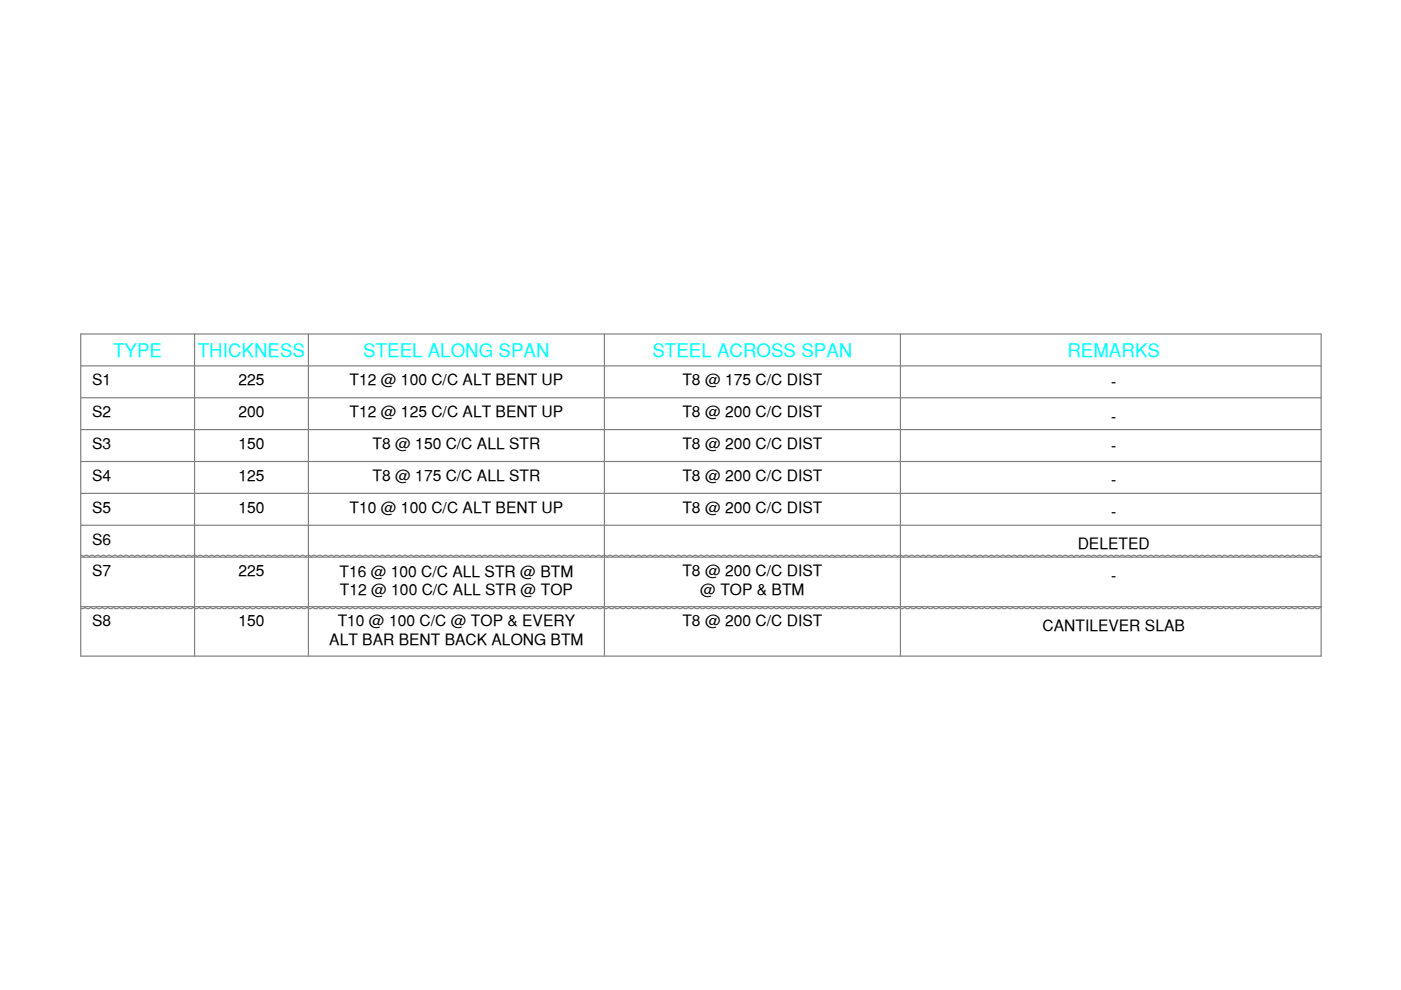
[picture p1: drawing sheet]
<svg xmlns="http://www.w3.org/2000/svg" width="297mm" height="210mm" viewBox="0 0 297 210" stroke-linecap="round" stroke-linejoin="round" font-family="sans-serif">
<!-- layer: JW_ Schedule Line -->
<g fill="none" stroke="#808080" stroke-width=".25">
<path d="M17.1 70.8h263v68.3h-263zM17.1 77.6h263M41.3 70.8v68.3M65.4 70.8v68.3M128.2 70.8v68.3M190.9 70.8v68.3M17.1 84.3h263M17.1 97.8h263M17.1 91.1h263M17.1 117.7l.6 .3 .6-.3 .6 .3 .6-.3 .6 .3 .6-.3 .6 .3 .6-.3 .6 .3 .6-.3 .7 .3 .6-.3 .6 .3 .6-.3 .6 .3 .6-.3 .6 .3 .6-.3 .6 .3 .6-.3 .6 .3 .6-.3 .6 .3 .6-.3 .6 .3 .6-.3 .6 .3 .6-.3 .6 .3 .6-.3 .6 .3 .6-.3 .6 .3 .6-.3 .6 .3 .6-.3 .6 .3 .6-.3 .6 .3 .6-.3 .6 .3 .7-.3 .6 .3 .6-.3 .6 .3 .6-.3 .6 .3 .6-.3 .6 .3 .6-.3 .6 .3 .6-.3 .6 .3 .6-.3 .6 .3 .6-.3 .6 .3 .6-.3 .6 .3 .6-.3 .6 .3 .6-.3 .6 .3 .6-.3 .6 .3 .6-.3 .6 .3 .6-.3 .6 .3 .7-.3 .6 .3 .6-.3 .6 .3 .6-.3 .6 .3 .6-.3 .6 .3 .6-.3 .6 .3 .6-.3 .6 .3 .6-.3 .6 .3 .6-.3 .6 .3 .6-.3 .6 .3 .6-.3 .6 .3 .6-.3 .6 .3 .6-.3 .6 .3 .6-.3 .6 .3 .6-.3 .6 .3 .7-.3 .6 .3 .6-.3 .6 .3 .6-.3 .6 .3 .6-.3 .6 .3 .6-.3 .6 .3 .6-.3 .6 .3 .6-.3 .6 .3 .6-.3 .6 .3 .6-.3 .6 .3 .6-.3 .6 .3 .4-.2h.5l.3 .2 .6-.3 .6 .3 .6-.3 .6 .3 .6-.3 .6 .3 .6-.3 .6 .3 .7-.3 .6 .3 .6-.3 .6 .3 .6-.3 .6 .3 .6-.3 .6 .3 .6-.3 .6 .3M17.1 104.6h263M17.1 111.4h263"/>
<path d="M17.1 118.1h263M99.8 118l.6-.3 .6 .3 .6-.3 .6 .3 .6-.3 .6 .3 .6-.3 .6 .3 .6-.3 .6 .3 .6-.3 .6 .3 .6-.3 .6 .3 .6-.3 .6 .3 .6-.3 .6 .3 .7-.3 .6 .3 .6-.3 .6 .3 .6-.3 .6 .3 .6-.3 .6 .3 .6-.3 .6 .3 .6-.3 .6 .3 .6-.3 .6 .3 .6-.3 .6 .3 .6-.3 .6 .3 .6-.3 .6 .3 .6-.3 .6 .3 .6-.3 .6 .3 .6-.3 .6 .3 .6-.3 .6 .3 .4-.2h.5l.3 .2 .7-.3 .6 .3 .6-.3 .6 .3M131.2 118l.6-.3 .6 .3 .6-.3 .6 .3 .6-.3 .6 .3 .6-.3 .6 .3 .6-.3 .6 .3 .6-.3 .6 .3 .6-.3 .6 .3 .6-.3 .6 .3 .6-.3 .6 .3 .6-.3 .6 .3 .6-.3 .6 .3 .6-.3 .6 .3 .7-.3 .6 .3 .6-.3 .6 .3 .6-.3 .6 .3 .6-.3 .6 .3 .6-.3 .6 .3 .6-.3 .6 .3 .6-.3 .6 .3 .6-.3 .6 .3 .6-.3 .6 .3 .6-.3 .6 .3 .6-.3 .6 .3 .6-.3 .6 .3 .6-.3 .6 .3 .6-.3 .6 .3 .6-.3 .6 .3 .7-.3 .6 .3 .3-.2h.5l.4 .2 .6-.3 .6 .3 .6-.3 .6 .3 .6-.3 .6 .3 .6-.3 .6 .3 .6-.3 .6 .3 .6-.3 .6 .3M173.4 118l.6-.3 .6 .3 .6-.3 .6 .3 .6-.3 .6 .3 .6-.3 .6 .3 .6-.3 .6 .3 .6-.3 .6 .3 .7-.3 .6 .3 .6-.3 .6 .3 .6-.3 .6 .3 .3-.2h.5l.4 .2 .6-.3 .6 .3 .6-.3 .6 .3 .6-.3 .6 .3M189.1 118l.6-.3 .6 .3 .6-.3 .6 .3 .6-.3 .6 .3 .6-.3 .6 .3 .6-.3 .6 .3 .6-.3 .6 .3 .6-.3 .6 .3 .6-.3 .6 .3 .6-.3 .7 .3 .6-.3 .6 .3 .6-.3 .6 .3 .6-.3 .6 .3 .6-.3 .6 .3 .6-.3 .6 .3 .6-.3 .6 .3 .6-.3 .6 .3 .6-.3 .6 .3 .6-.3 .6 .3 .6-.3 .6 .3 .6-.3 .6 .3 .6-.3 .6 .3 .6-.3 .6 .3 .4-.2h.5l.4 .2 .6-.3 .6 .3 .6-.3 .6 .3 .6-.3 .6 .3M280.1 118h-.2a.44 .44 0 0 1-.7-.2h-.4l-.4 .2-.6-.3-.6 .3-.6-.3-.6 .3-.6-.3-.6 .3-.6-.3-.6 .3-.6-.3-.6 .3-.6-.3-.6 .3-.6-.3-.6 .3-.7-.3-.6 .3-.6-.3-.6 .3-.6-.3-.6 .3-.6-.3-.6 .3-.6-.3-.6 .3-.6-.3-.6 .3-.6-.3-.6 .3-.6-.3-.6 .3-.6-.3-.6 .3-.6-.3-.6 .3-.6-.3-.6 .3-.6-.3-.6 .3-.6-.3-.6 .3-.6-.3-.6 .3-.6-.3-.6 .3-.6-.3-.7 .3-.6-.3-.6 .3-.6-.3-.6 .3-.6-.3-.6 .3-.6-.3-.6 .3-.6-.3-.6 .3-.6-.3-.6 .3-.6-.3-.6 .3-.6-.3-.6 .3-.6-.3-.6 .3-.6-.3-.6 .3-.6-.3-.6 .3-.6-.3-.6 .3-.6-.3-.6 .3-.7-.3-.6 .3-.6-.3-.6 .3-.6-.3-.6 .3-.6-.3-.6 .3-.6-.3-.6 .3-.6-.3-.6 .3-.6-.3-.6 .3-.6-.3-.6 .3-.6-.3-.6 .3-.6-.3-.6 .3-.6-.3-.6 .3-.6-.3-.6 .3M17.1 128.6h263M68.7 128.7l-.6 .4-.6-.4-.6 .4-.6-.4-.6 .4-.6-.4-.6 .4-.6-.4-.6 .4-.6-.4-.6 .4-.6-.4-.6 .4-.6-.4-.6 .4-.6-.4-.6 .4-.6-.4-.6 .4-.6-.4-.6 .4-.7-.4-.6 .4-.6-.4-.6 .4-.6-.4-.6 .4-.6-.4-.6 .4-.6-.4-.6 .4-.6-.4-.6 .4-.6-.4-.6 .4-.6-.4-.6 .4-.6-.4-.6 .4-.6-.4-.6 .4-.6-.4-.6 .4-.6-.4-.6 .4-.6-.4-.6 .4-.6-.4-.6 .4-.6-.4-.6 .4-.6-.4-.7 .4-.6-.4-.6 .4-.6-.4-.6 .4-.6-.4-.6 .4-.6-.4-.6 .4-.6-.4-.6 .4-.6-.4-.6 .4-.6-.4-.6 .4-.6-.4-.6 .4-.6-.4-.6 .4-.6-.4-.6 .4-.6-.4-.6 .4-.6-.4-.6 .4-.6-.4-.6 .4-.7-.4-.6 .4-.6-.4-.6 .4-.6-.4-.3 .3h-.6M68.7 128.7l.6 .4 .6-.4 .6 .4 .6-.4 .6 .4 .7-.4 .6 .4 .6-.4 .6 .4 .6-.4 .6 .4 .6-.4 .6 .4 .6-.4 .6 .4 .6-.4 .6 .4 .6-.4 .6 .4 .6-.4 .6 .4 .6-.4 .6 .4 .6-.4 .6 .4 .6-.4 .6 .4 .6-.4 .6 .4 .6-.4 .6 .4 .6-.4 .6 .4 .6-.4 .6 .4 .6-.4 .7 .4 .6-.4 .3 .3h.5l.4-.3 .6 .4 .6-.4 .6 .4 .6-.4 .6 .4 .6-.4 .6 .4 .6-.4 .6 .4 .6-.4 .6 .4 .6-.4M100.1 128.7l.6 .4 .6-.4 .6 .4 .6-.4 .6 .4 .6-.4 .4 .3h.5l.3-.3 .6 .4 .6-.4M106.1 128.7l.6 .4 .6-.4 .7 .4 .6-.4 .6 .4 .6-.4 .6 .4 .6-.4 .6 .4 .6-.4 .6 .4 .6-.4 .6 .4 .6-.4 .6 .4 .6-.4 .6 .4 .6-.4 .6 .4 .6-.4 .6 .4 .6-.4 .6 .4 .6-.4 .6 .4 .6-.4 .6 .4 .6-.4 .6 .4 .6-.4 .6 .4 .6-.4 .6 .4 .7-.4 .6 .4 .6-.4 .3 .3h.5l.4-.3 .6 .4 .6-.4 .6 .4 .6-.4M131.5 128.7l.6 .4 .6-.4 .6 .4 .6-.4 .6 .4 .6-.4 .4 .3h.4l.4-.3 .6 .4 .6-.4"/>
<path d="M137.5 128.7l.6 .4 .6-.4 .6 .4 .6-.4 .6 .4 .6-.4 .6 .4 .6-.4 .7 .4 .6-.4 .6 .4 .6-.4 .6 .4 .6-.4 .6 .4 .6-.4 .6 .4 .6-.4 .6 .4 .6-.4 .6 .4 .6-.4 .6 .4 .6-.4 .6 .4 .6-.4 .6 .4 .6-.4 .6 .4 .6-.4 .6 .4 .6-.4 .6 .4 .6-.4 .6 .4 .6-.4 .6 .4 .6-.4 .6 .4 .7-.4 .6 .4 .6-.4 .6 .4 .6-.4 .6 .4 .6-.4 .6 .4 .6-.4 .6 .4 .6-.4 .6 .4 .6-.4 .6 .4 .6-.4 .6 .4 .6-.4 .6 .4 .6-.4 .6 .4 .6-.4 .6 .4 .6-.4 .6 .4 .6-.4 .6 .4 .6-.4 .6 .4 .7-.4 .6 .4 .6-.4 .6 .4 .6-.4 .6 .4 .6-.4 .6 .4 .6-.4 .6 .4 .6-.4 .6 .4 .6-.4 .6 .4 .6-.4 .6 .4 .6-.4 .6 .4 .6-.4 .6 .4 .6-.4 .6 .4 .6-.4 .6 .4 .6-.4 .6 .4 .6-.4 .6 .4 .6-.4 .6 .4 .7-.4 .6 .4 .6-.4 .6 .4 .6-.4 .6 .4 .6-.4 .6 .4 .6-.4 .6 .4 .6-.4 .6 .4 .6-.4 .6 .4 .6-.4 .6 .4 .6-.4 .6 .4 .6-.4 .6 .4 .6-.4 .6 .4 .6-.4 .6 .4 .6-.4 .6 .4 .6-.4 .6 .4 .7-.4 .3 .3h.5l.4-.3 .6 .4 .6-.4 .6 .4 .6-.4 .6 .4 .6-.4 .6 .4 .6-.4 .6 .4 .6-.4M220.8 128.7l.6 .4 .6-.4 .6 .4 .6-.4 .6 .4 .6-.4 .6 .4 .6-.4 .6 .4 .6-.4 .6 .4 .6-.4 .6 .4 .6-.4 .4 .3h.5l.3-.3 .6 .4 .6-.4M231.7 128.7l.6 .4 .6-.4 .6 .4 .6-.4 .6 .4 .6-.4 .6 .4 .6-.4 .6 .4 .6-.4 .6 .4 .6-.4 .6 .4 .6-.4 .6 .4 .6-.4 .6 .4 .6-.4 .6 .4 .6-.4 .6 .4 .6-.4 .6 .4 .6-.4 .6 .4 .6-.4 .6 .4 .7-.4 .3 .3h.5l.4-.3 .6 .4 .6-.4 .6 .4 .6-.4M280.1 128.7a.94 .94 0 0 1-1.4 0l-.6 .4-.6-.4-.6 .4-.6-.4-.6 .4-.6-.4-.6 .4-.6-.4-.6 .4-.6-.4-.6 .4-.6-.4-.6 .4-.6-.4-.6 .4-.6-.4-.6 .4-.6-.4-.6 .4-.6-.4-.6 .4-.6-.4-.7 .4-.6-.4-.6 .4-.6-.4-.6 .4-.6-.4-.6 .4-.6-.4-.6 .4-.6-.4-.6 .4-.6-.4-.6 .4-.6-.4-.6 .4-.6-.4-.6 .4-.6-.4-.4 .3h-.5l-.3-.3-.6 .4-.6-.4"/>
</g>
<g font-size="4" fill="#0ff">
<text x="24" y="75.6">TYPE</text>
<text x="41.9" y="75.6">THICKNESS</text>
<text x="77" y="75.6">STEEL ALONG SPAN</text>
<text x="138.3" y="75.6">STEEL ACROSS SPAN</text>
<text x="226.3" y="75.6">REMARKS</text>
</g>
<g font-size="3.3">
<text x="19.5" y="81.7">S1</text>
<text x="50.6" y="81.7">225</text>
<text x="74.1" y="81.7">T12 @ 100 C/C ALT BENT UP</text>
<text x="144.7" y="81.7">T8 @ 175 C/C DIST</text>
<text x="235.6" y="82.2">-</text>
<text x="19.5" y="88.4">S2</text>
<text x="50.6" y="88.4">200</text>
<text x="74.1" y="88.4">T12 @ 125 C/C ALT BENT UP</text>
<text x="144.7" y="88.4">T8 @ 200 C/C DIST</text>
<text x="235.6" y="89.4">-</text>
<text x="19.5" y="95.2">S3</text>
<text x="50.6" y="95.2">150</text>
<text x="79" y="95.2">T8 @ 150 C/C ALL STR</text>
<text x="144.7" y="95.2">T8 @ 200 C/C DIST</text>
<text x="235.6" y="95.7">-</text>
<text x="19.5" y="102">S4</text>
<text x="50.6" y="102">125</text>
<text x="79" y="102">T8 @ 175 C/C ALL STR</text>
<text x="144.7" y="102">T8 @ 200 C/C DIST</text>
<text x="235.6" y="102.9">-</text>
<text x="19.5" y="108.7">S5</text>
<text x="50.6" y="108.7">150</text>
<text x="74.1" y="108.7">T10 @ 100 C/C ALT BENT UP</text>
<text x="144.7" y="108.7">T8 @ 200 C/C DIST</text>
<text x="235.6" y="109.7">-</text>
<text x="19.5" y="115.5">S6</text>
<text x="228.5" y="116.4">DELETED</text>
<text x="19.5" y="122.1">S7</text>
<text x="50.6" y="122.2">225</text>
<text x="72" y="122.2">T16 @ 100 C/C ALL STR @ BTM</text>
<text x="144.7" y="122.1">T8 @ 200 C/C DIST</text>
<text x="235.6" y="123.2">-</text>
<text x="72.1" y="126.1">T12 @ 100 C/C ALL STR @ TOP</text>
<text x="148.5" y="126.1">@ TOP &amp; BTM</text>
<text x="19.5" y="132.6">S8</text>
<text x="50.6" y="132.6">150</text>
<text x="69.8" y="136.8">ALT BAR BENT BACK ALONG BTM</text>
<text x="71.6" y="132.6">T10 @ 100 C/C @ TOP &amp; EVERY</text>
<text x="144.7" y="132.6">T8 @ 200 C/C DIST</text>
<text x="221" y="133.7">CANTILEVER SLAB</text>
</g>
</svg>
